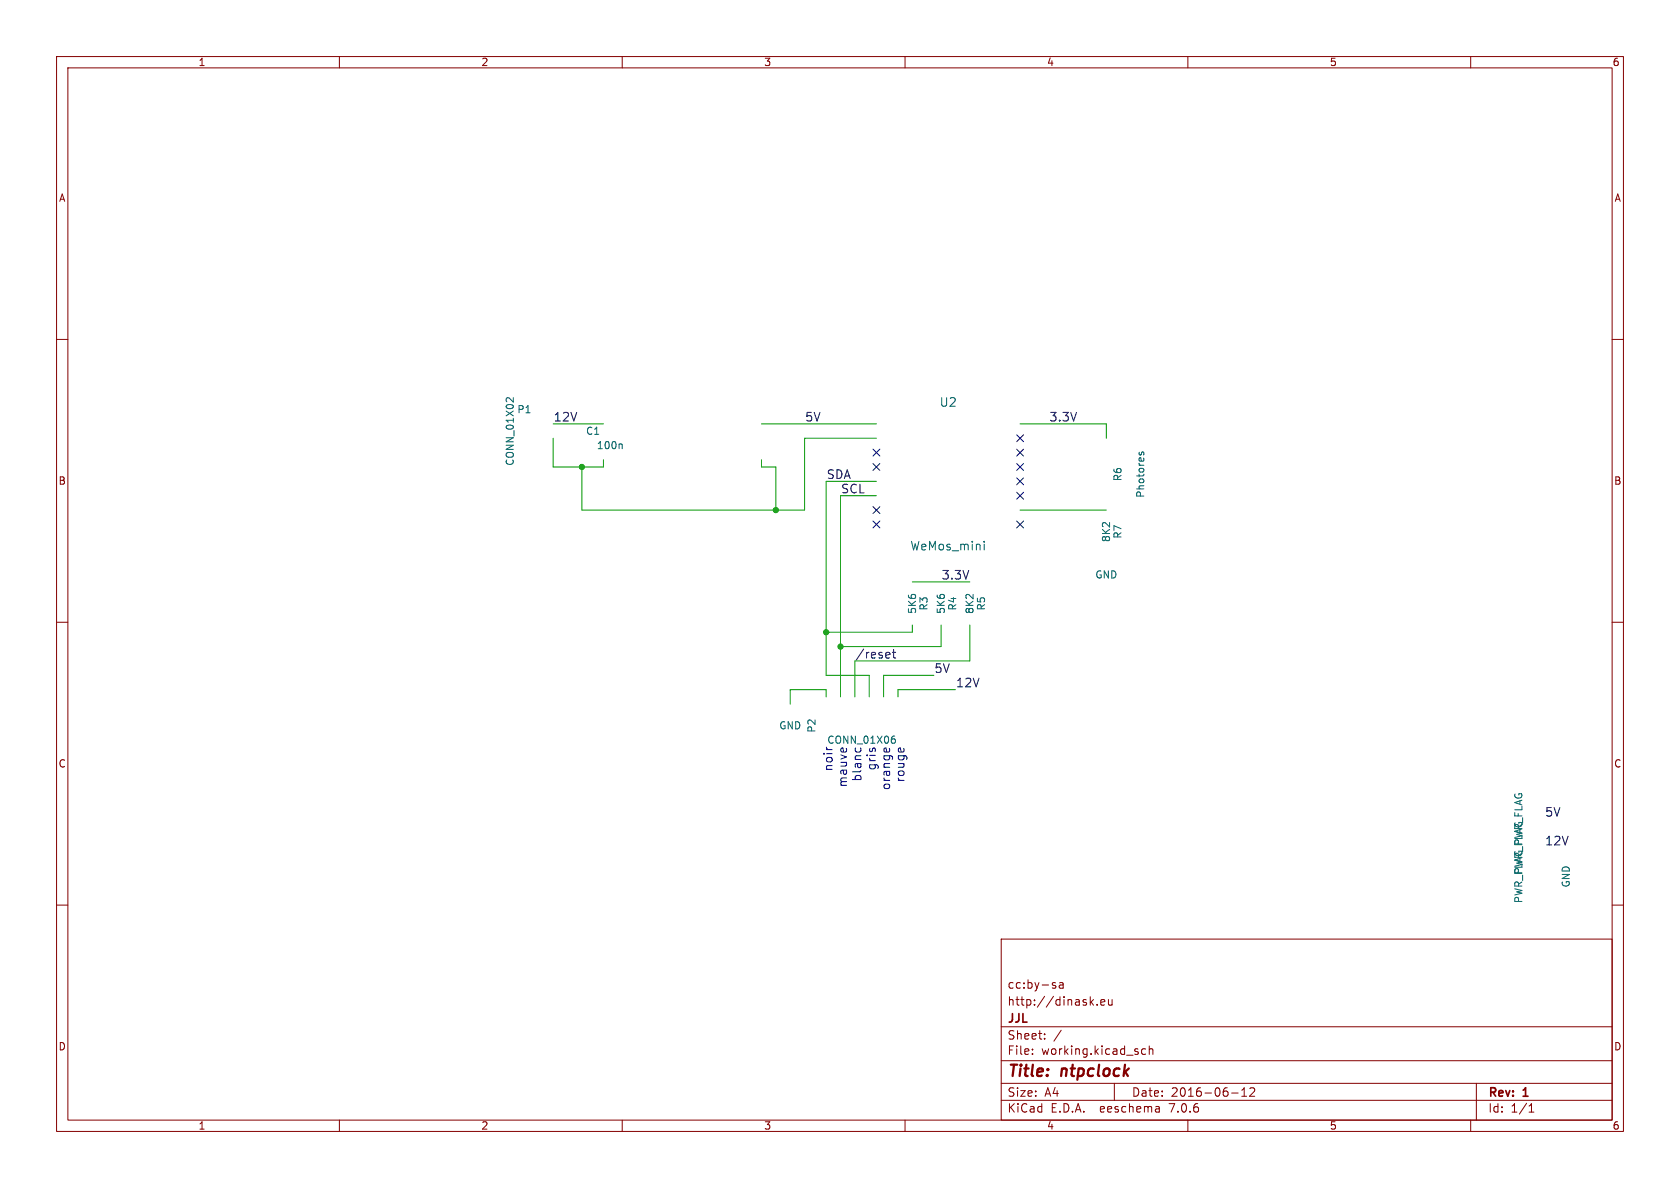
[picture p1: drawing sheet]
<svg xmlns="http://www.w3.org/2000/svg" width="297mm" height="210mm" viewBox="0 0 297 210" stroke-linecap="round" stroke-linejoin="round" font-family="sans-serif">
<g fill="none" stroke="#840000" stroke-width=".18">
<path d="M10 10h277v190h-277zM12 12h273v186h-273zM60 10v2M110 10v2M160 10v2M210 10v2M260 10v2M10 60h2M285 60h2M10 110h2M285 110h2M10 160h2"/>
<path d="M285 160h2M177 166h108v32h-108zM186.2 174.2l.4 .1 .1 .2-.2 .2h-.3M186.2 173.7l.4 .1M187.3 173.8h.6l.1 .9M188 174.1h-.5a.29 .29 0 0 0-.3 .3 .29 .29 0 0 0 .3 .3l.5-.1M192.9 177.1l.4 .6M193.3 176.7l-.6 .6M194 177.6v.1M194.6 177.2l.7-.1-.1-.3-.4-.1-.2 .2 .1 .7h.5M196 176.7v.9l.4 .1 .2-.1M196.6 176.7v1"/>
<path d="M60 198v2M110 198v2M160 198v2M177 194.5h108M177 191.5h108M177 187.5h108M177 181.5h108M182.5 186.3v.1M182.5 185.5v.1M184.7 183.6v.1M184.7 182.8v.1M187.6 182.1l-1.3 2"/>
<path d="M197 191.5v3M202.5 185.5l-.4-.1-.3 .3v.4l.2 .2h.5M203.2 185.5l.2-.1 .3 .1 .1 .9M203.2 184.9v1.5M204.9 195.7l.1 .9M205 196.5l-.2 .1M205 196h-.2M210 198v2M217.7 193.2h1.2M219.5 193.8h.9M219.5 192.7l.5-.4v1.5M221 192.4l.5-.1 .2 .1 .1 .3-.9 1.1h.9"/>
<path d="M260 198v2M261 191.5v6.5M270.3 196.6h.9M270.3 195.5l.4-.4v1.5"/>
</g>
<path d="M157.1 115.3l.2 .4-.7 .1M157.3 116.3h-.2M157.8 115.3h.5M158 114.8v1.3l.3 .2" fill="none" stroke="#0f0f0f" stroke-width=".18"/>
<path d="M151.2 132.4v.3M152.2 132.4v.3M156.3 132.4v.3M156.6 132.2l.2 .7M157.3 132.4v.3M158.9 132.3l.3-.1 .1 .7" fill="none" stroke="#0000c2" stroke-width=".18"/>
<g fill="none" stroke="#009600" stroke-width=".18">
<path d="M97.8 74.9h8.9M97.8 77.5v5.1h8.9v-1.3M134.6 74.9h20.3M154.9 77.5h-12.7v12.7h-39.3v-7.6M180.3 74.9h15.3v2.6M134.6 81.3v1.3h2.6v7.6M154.9 87.6h-6.3v35.6M154.9 85.1h-8.9v34.3h7.7v3.8M180.3 90.2h15.3M161.3 110.5v1.3h-15.3M161.3 102.9h10.1M165.1 119.4h-8.9v3.8"/>
<path d="M166.4 110.5v3.8h-17.8M171.4 110.5v6.3h-20.3v6.4M146 123.2v-1.3h-6.3v2.6M168.9 121.9h-10.2v1.3"/>
</g>
<g fill="none" stroke="#000084" stroke-width=".18">
<path d="M154.3 79.4l1.2 1.2M155.5 79.4l-1.2 1.2M179.7 76.9l1.2 1.2M179.7 79.4l1.2 1.2M180.9 76.9l-1.2 1.2M180.9 79.4l-1.2 1.2M154.3 81.9l1.2 1.3M154.3 89.6l1.2 1.2M154.3 92.1l1.2 1.2M155.5 81.9l-1.2 1.3M155.5 89.6l-1.2 1.2M155.5 92.1l-1.2 1.2"/>
<path d="M179.7 92.1l1.2 1.2M179.7 81.9l1.2 1.3M179.7 84.5l1.2 1.2M179.7 87l1.2 1.2M180.9 92.1l-1.2 1.2M180.9 81.9l-1.2 1.3M180.9 84.5l-1.2 1.2M180.9 87l-1.2 1.2"/>
</g>
<g fill="none" stroke="#006464" stroke-width=".18">
<path d="M90.7 70.3v.8l-.9-.8-.3 .1v.4M109.8 78.5l.2 .2v.6M201.4 79.9v.4l.2 .1h.1l.2-.5h.3v.5M174 95.7v.1M174 96.2v1M157.8 130.6l.4 .1 .1 .1-.1 .5-.4 .1M157.9 130.1h.3M267.8 143.6v.6h1.3M267.8 157.1l1.3 .3-.9 .3 .9 .2-1.3 .3M267.8 140.4a.59 .59 0 0 0 .6 .7 .59 .59 0 0 0 .6-.7l-.5-.1v.2M268.4 143.8v.4M268.5 159.4l-.1-.7-.2-.1-.3 .1-.1 .7h1.3"/>
<path d="M268.5 156.6l-.1-.6-.2-.1-.3 .1-.1 .6h1.3M268.7 141.6v.6M269.1 155.9l-.6 .4M269.1 142.5v.6h-1.3M269.1 141.5l-1.3 .4 1.3 .4M269.2 154.7v1"/>
</g>
<g fill="#009600" stroke="#009600" stroke-width=".18">
<circle cx="137.2" cy="90.2" r=".46"/>
<circle cx="102.9" cy="82.6" r=".46"/>
<circle cx="146" cy="111.8" r=".46"/>
<circle cx="148.6" cy="114.3" r=".46"/>
</g>
<g font-size="2.8" fill="#840000">
<text x="178" y="190.9">Title:</text>
<text x="187.7" y="190.9">ntpclock</text>
</g>
<g font-size="2.1" fill="#0f0f0f">
<text x="97.8" y="74.6">12V</text>
<text x="142.2" y="74.6">5V</text>
<text x="185.4" y="74.6">3.3V</text>
<text x="146" y="84.8">SDA</text>
<text x="148.6" y="87.3">SCL</text>
<text x="166.4" y="102.6">3.3V</text>
<text x="151.1" y="116.5">/reset</text>
<text x="165.1" y="119.1">5V</text>
<text x="168.9" y="121.6">12V</text>
<text x="273" y="149.5">12V</text>
<text x="273" y="144.5">5V</text>
</g>
<g font-size="2.1" fill="#006464">
<text x="166" y="72.1">U2</text>
<text x="160.9" y="97.5">WeMos_mini</text>
</g>
<g font-size="2.1" fill="#0000c2">
<text x="147.3" y="136.4" transform="rotate(-90 147.3 136.4)">noir</text>
<text x="154.9" y="136.3" transform="rotate(-90 154.9 136.3)">gris</text>
<text x="149.9" y="139.2" transform="rotate(-90 149.9 139.2)">mauve</text>
<text x="152.4" y="138.2" transform="rotate(-90 152.4 138.2)">blanc</text>
<text x="157.5" y="139.7" transform="rotate(-90 157.5 139.7)">orange</text>
<text x="160" y="138.4" transform="rotate(-90 160 138.4)">rouge</text>
</g>
<g font-size="2.1" fill="#840000">
<text x="178" y="178">http://dinask.eu</text>
<text x="178" y="175">cc:by-sa</text>
<text x="178" y="184">Sheet:</text>
<text x="178" y="181.2">JJL</text>
<text x="178" y="186.7">File:</text>
<text x="184.1" y="186.7">working.kicad_sch</text>
<text x="178" y="196.9">KiCad</text>
<text x="178" y="194.1">Size:</text>
<text x="184.7" y="194.1">A4</text>
<text x="185.7" y="196.9">E.D.A.</text>
<text x="194.6" y="196.9">eeschema</text>
<text x="200" y="194.1">Date:</text>
<text x="207" y="196.9">7.0.6</text>
<text x="207" y="194.1">2016-06-12</text>
<text x="263" y="194.3">Rev:</text>
<text x="263" y="196.9">Id:</text>
<text x="267.1" y="196.9">1/1</text>
<text x="269.4" y="194.3">1</text>
</g>
<g font-size="1.8" fill="#840000">
<text x="35" y="11.9">1</text>
<text x="85" y="11.9">2</text>
<text x="135" y="11.9">3</text>
<text x="185" y="11.9">4</text>
<text x="235" y="11.9">5</text>
<text x="285" y="11.9">6</text>
<text x="10.3" y="35.9">A</text>
<text x="285.3" y="35.9">A</text>
<text x="10.3" y="85.9">B</text>
<text x="285.3" y="85.9">B</text>
<text x="10.3" y="135.9">C</text>
<text x="285.3" y="135.9">C</text>
<text x="10.3" y="185.9">D</text>
<text x="285.3" y="185.9">D</text>
<text x="35" y="199.9">1</text>
<text x="85" y="199.9">2</text>
<text x="135" y="199.9">3</text>
<text x="185" y="199.9">4</text>
<text x="235" y="199.9">5</text>
<text x="285" y="199.9">6</text>
</g>
<g font-size="1.8" fill="#006464">
<text x="91.4" y="73.3">P1</text>
<text x="103.5" y="77.1">C1</text>
<text x="91" y="82.4" transform="rotate(-90 91 82.4)">CONN_01X02</text>
<text x="105.4" y="79.6">100n</text>
<text x="198.5" y="85.2" transform="rotate(-90 198.5 85.2)">R6</text>
<text x="202.5" y="88.1" transform="rotate(-90 202.5 88.1)">Photores</text>
<text x="196.4" y="95.9" transform="rotate(-90 196.4 95.9)">8K2</text>
<text x="198.5" y="95.3" transform="rotate(-90 198.5 95.3)">R7</text>
<text x="193.5" y="102.5">GND</text>
<text x="162.2" y="108.6" transform="rotate(-90 162.2 108.6)">5K6</text>
<text x="164.2" y="108" transform="rotate(-90 164.2 108)">R3</text>
<text x="167.2" y="108.6" transform="rotate(-90 167.2 108.6)">5K6</text>
<text x="169.3" y="108" transform="rotate(-90 169.3 108)">R4</text>
<text x="172.3" y="108.6" transform="rotate(-90 172.3 108.6)">8K2</text>
<text x="174.3" y="108" transform="rotate(-90 174.3 108)">R5</text>
<text x="137.7" y="129.1">GND</text>
<text x="144.4" y="129.6" transform="rotate(-90 144.4 129.6)">P2</text>
<text x="146.2" y="131.7">CONN_01X06</text>
<text x="269.3" y="154.7" transform="rotate(-90 269.3 154.7)">PWR_FLAG</text>
<text x="277.7" y="157" transform="rotate(-90 277.7 157)">GND</text>
</g>
</svg>
